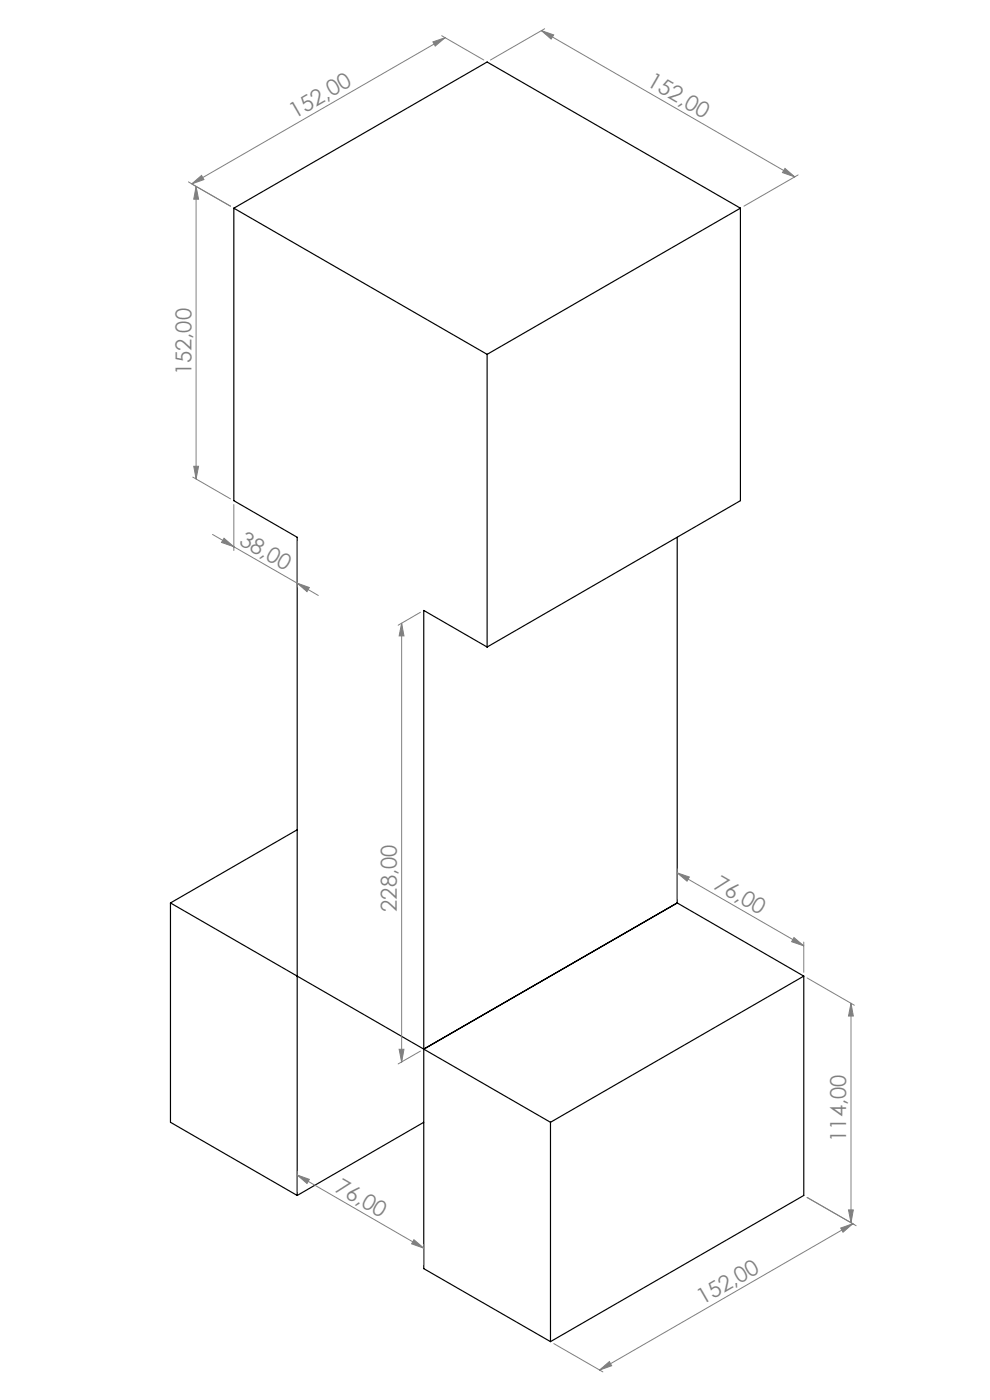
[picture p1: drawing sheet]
<svg xmlns="http://www.w3.org/2000/svg" width="210mm" height="297mm" viewBox="0 0 210 297" stroke-linecap="round" stroke-linejoin="round" font-family="sans-serif">
<g fill="none" stroke="#000" stroke-width=".25">
<path d="M49.6 44.2v62l13.4 7.8v139.6M49.6 44.2l53.7-31 53.8 31M49.6 44.2l53.7 31M157.1 44.2l-53.8 31M157.1 44.2v62l-53.8 31.1M103.3 75.2v62.1M143.7 114v77.6M103.3 137.3l-13.4-7.8v139.6l26.9 15.5M63 176l-26.8 15.6M36.2 191.6l80.6 46.5M36.2 191.6v46.5l26.8 15.5M143.7 191.6l-53.8 31"/>
<path d="M143.7 191.6l26.8 15.5M170.5 207.1l-53.7 31M170.5 207.1v46.5l-53.7 31M89.9 238.1l-26.9 15.5M116.8 238.1v46.5"/>
</g>
<g fill="none" stroke="#808080" stroke-width=".21">
<path d="M91.8 8.9l2.6-.9-2.1 1.8zM93.7 7.6l8.9 5.1M94.4 8l-53.7 31M114.8 6.5l53.8 31M114.8 6.5l2.6 .9-.5 .9zM115.5 6.1l-11.5 6.6M40 38.6l8.9 5.1-8-4.5M40.7 39l2.1-1.8 .5 .9zM41.6 39.5l.5 2.8h-1zM41.6 39.5v62.1M166.5 35.7l2.1 1.8-2.6-.9zM169.3 37.1l-11.5 6.6"/>
<path d="M41.1 98.9h1l-.5 2.7zM40.9 101.2l8 4.6M45.1 113.4l4.5 2.6M47.5 114.2l2.1 1.8-2.6-.9zM49.6 107v9.8M49.6 116l13.4 7.7M63 114.8v9.8M63 123.7l2.6 .9-.5 .9zM63 123.7l4.5 2.6M85.2 132.2l.5 2.7h-1zM85.2 132.2v93.1M89.2 129.9l-4.7 2.7"/>
<path d="M143.7 185.2l2.5 .9-.5 .8zM143.7 184.3v6.4M143.7 185.2l26.8 15.5M168.4 198.9l2.1 1.8-2.6-.9zM170.5 199.8v6.5M171.2 207.5l10 5.8M180.5 212.8l.5 2.7h-1zM180.5 212.8v46.6M84.7 222.6h1l-.5 2.7zM89.2 223l-4.7 2.7M63 249.3l2.6 .9-.5 .9zM63 248.5v4.3"/>
<path d="M63 249.3l26.9 15.5M180 256.7h1l-.5 2.7zM180.9 259.6l-53.7 31.1M181.2 259.8l-10-5.8 10.4 6M87.8 263l2.1 1.8-2.6-.9zM89.9 264v4.3M178.3 260.5l2.6-.9-2.1 1.8zM117.5 285l10.4 6M127.2 290.7l2.1-1.8 .5 .8z"/>
</g>
<g fill="#808080">
<path d="M40.7 39l2.1-1.8 .5 .9zM91.8 8.9l2.6-.9-2.1 1.8z"/>
<path d="M178.3 260.5l2.6-.9-2.1 1.8zM127.2 290.7l2.1-1.8 .5 .8z"/>
<path d="M41.6 39.5l.5 2.8h-1zM41.1 98.9h1l-.5 2.7zM85.2 132.2l.5 2.7h-1zM84.7 222.6h1l-.5 2.7zM180.5 212.8l.5 2.7h-1zM180 256.7h1l-.5 2.7z"/>
<path d="M114.8 6.5l2.6 .9-.5 .9zM166.5 35.7l2.1 1.8-2.6-.9zM47.5 114.2l2.1 1.8-2.6-.9zM63 123.7l2.6 .9-.5 .9zM143.7 185.2l2.5 .9-.5 .8zM168.4 198.9l2.1 1.8-2.6-.9zM63 249.3l2.6 .9-.5 .9zM87.8 263l2.1 1.8-2.6-.9z"/>
</g>
<g font-size="4.7" fill="#808080">
<text x="137" y="18.1" transform="rotate(30 137 18.1)">152,00</text>
<text x="62.5" y="25.2" transform="rotate(-30 62.5 25.2)">152,00</text>
<text x="40.6" y="79.6" transform="rotate(-90 40.6 79.6)">152,00</text>
<text x="50.5" y="115.3" transform="rotate(30 50.5 115.3)">38,00</text>
<text x="151.2" y="188.3" transform="rotate(30 151.2 188.3)">76,00</text>
<text x="84.2" y="193.4" transform="rotate(-90 84.2 193.4)">228,00</text>
<text x="179.5" y="242.2" transform="rotate(-90 179.5 242.2)">114,00</text>
<text x="70.8" y="252.6" transform="rotate(30 70.8 252.6)">76,00</text>
<text x="149" y="276.8" transform="rotate(-30 149 276.8)">152,00</text>
</g>
</svg>
